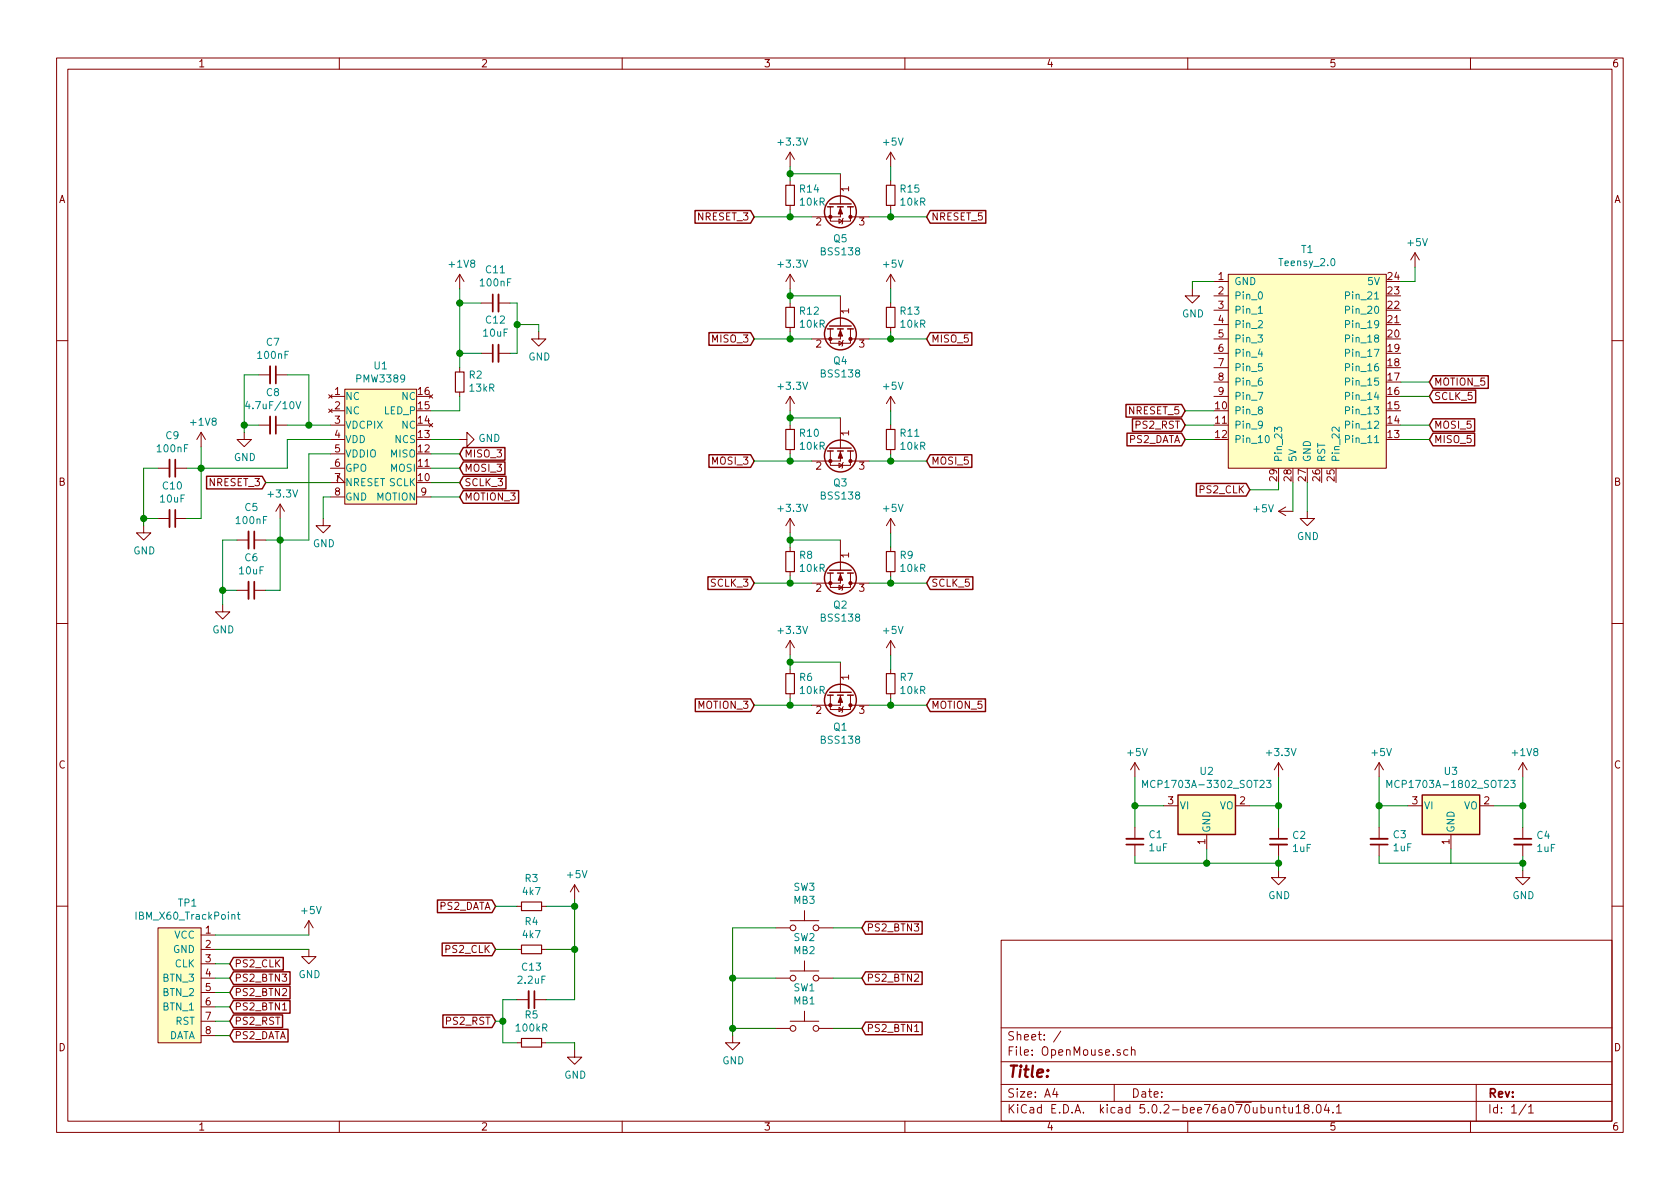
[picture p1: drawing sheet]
EESchema Schematic File Version 4
LIBS:OpenMouse-cache
EELAYER 26 0
EELAYER END
$Descr A4 11693 8268
encoding utf-8
Sheet 1 1
Title ""
Date ""
Rev ""
Comp ""
Comment1 ""
Comment2 ""
Comment3 ""
Comment4 ""
$EndDescr
$Comp
L OpenMouse:PMW3389 U1
U 1 1
P 2650 3100
F 0 "U1" H 2650 3665 50  0000 C CNN
F 1 "PMW3389" H 2650 3574 50  0000 C CNN
F 2 "OpenMouse:PMW3389" H 2650 3650 50  0001 C CNN
F 3 "" H 2650 3650 50  0001 C CNN
	1    2650 3100
	1    0    0    -1  
$EndComp
$Comp
L OpenMouse:Teensy_2.0 T1
U 1 1
P 9100 2600
F 0 "T1" H 9100 3475 50  0000 C CNN
F 1 "Teensy_2.0" H 9100 3384 50  0000 C CNN
F 2 "OpenMouse:Teensy_2.0" H 9100 3400 50  0001 C CNN
F 3 "" H 9100 3400 50  0001 C CNN
	1    9100 2600
	1    0    0    -1  
$EndComp
$Comp
L Regulator_Linear:MCP1703A-3302_SOT23 U2
U 1 1
P 8400 5600
F 0 "U2" H 8400 5842 50  0000 C CNN
F 1 "MCP1703A-3302_SOT23" H 8400 5751 50  0000 C CNN
F 2 "Package_TO_SOT_SMD:SOT-23" H 8400 5800 50  0001 C CNN
F 3 "http://ww1.microchip.com/downloads/en/DeviceDoc/20005122B.pdf" H 8400 5550 50  0001 C CNN
	1    8400 5600
	1    0    0    -1  
$EndComp
$Comp
L Regulator_Linear:MCP1703A-1802_SOT23 U3
U 1 1
P 10100 5600
F 0 "U3" H 10100 5842 50  0000 C CNN
F 1 "MCP1703A-1802_SOT23" H 10100 5751 50  0000 C CNN
F 2 "Package_TO_SOT_SMD:SOT-23" H 10100 5800 50  0001 C CNN
F 3 "http://ww1.microchip.com/downloads/en/DeviceDoc/20005122B.pdf" H 10100 5550 50  0001 C CNN
	1    10100 5600
	1    0    0    -1  
$EndComp
$Comp
L power:+5V #PWR0101
U 1 1
P 7900 5400
F 0 "#PWR0101" H 7900 5250 50  0001 C CNN
F 1 "+5V" H 7915 5573 50  0000 C CNN
F 2 "" H 7900 5400 50  0001 C CNN
F 3 "" H 7900 5400 50  0001 C CNN
	1    7900 5400
	1    0    0    -1  
$EndComp
$Comp
L power:+3.3V #PWR0102
U 1 1
P 8900 5400
F 0 "#PWR0102" H 8900 5250 50  0001 C CNN
F 1 "+3.3V" H 8915 5573 50  0000 C CNN
F 2 "" H 8900 5400 50  0001 C CNN
F 3 "" H 8900 5400 50  0001 C CNN
	1    8900 5400
	1    0    0    -1  
$EndComp
$Comp
L power:+1V8 #PWR0103
U 1 1
P 10600 5400
F 0 "#PWR0103" H 10600 5250 50  0001 C CNN
F 1 "+1V8" H 10615 5573 50  0000 C CNN
F 2 "" H 10600 5400 50  0001 C CNN
F 3 "" H 10600 5400 50  0001 C CNN
	1    10600 5400
	1    0    0    -1  
$EndComp
$Comp
L power:GND #PWR0104
U 1 1
P 8900 6050
F 0 "#PWR0104" H 8900 5800 50  0001 C CNN
F 1 "GND" H 8905 5877 50  0000 C CNN
F 2 "" H 8900 6050 50  0001 C CNN
F 3 "" H 8900 6050 50  0001 C CNN
	1    8900 6050
	1    0    0    -1  
$EndComp
$Comp
L Device:C_Small C1
U 1 1
P 7900 5850
F 0 "C1" H 7808 5804 50  0000 R CNN
F 1 "1uF" H 7808 5895 50  0000 R CNN
F 2 "Capacitor_SMD:C_0805_2012Metric_Pad1.15x1.40mm_HandSolder" H 7900 5850 50  0001 C CNN
F 3 "~" H 7900 5850 50  0001 C CNN
	1    7900 5850
	-1   0    0    1   
$EndComp
$Comp
L Device:C_Small C2
U 1 1
P 8900 5850
F 0 "C2" H 8992 5896 50  0000 L CNN
F 1 "1uF" H 8992 5805 50  0000 L CNN
F 2 "Capacitor_SMD:C_0805_2012Metric_Pad1.15x1.40mm_HandSolder" H 8900 5850 50  0001 C CNN
F 3 "~" H 8900 5850 50  0001 C CNN
	1    8900 5850
	1    0    0    -1  
$EndComp
$Comp
L Device:C_Small C4
U 1 1
P 10600 5850
F 0 "C4" H 10692 5896 50  0000 L CNN
F 1 "1uF" H 10692 5805 50  0000 L CNN
F 2 "Capacitor_SMD:C_0805_2012Metric_Pad1.15x1.40mm_HandSolder" H 10600 5850 50  0001 C CNN
F 3 "~" H 10600 5850 50  0001 C CNN
	1    10600 5850
	1    0    0    -1  
$EndComp
Wire Wire Line
	7900 5600 8100 5600
Connection ~ 7900 5600
Wire Wire Line
	7900 5600 7900 5750
Wire Wire Line
	9600 5400 9600 5600
Wire Wire Line
	9600 5600 9800 5600
Wire Wire Line
	8700 5600 8900 5600
Wire Wire Line
	8900 5600 8900 5400
Wire Wire Line
	8900 5600 8900 5750
Connection ~ 8900 5600
Wire Wire Line
	8400 5900 8400 6000
Wire Wire Line
	8400 6000 8900 6000
Wire Wire Line
	8900 6000 8900 5950
Wire Wire Line
	8900 6000 8900 6050
Connection ~ 8900 6000
Wire Wire Line
	10100 6000 10100 5900
Wire Wire Line
	10100 6000 10600 6000
Wire Wire Line
	10600 6000 10600 5950
Wire Wire Line
	10400 5600 10600 5600
Wire Wire Line
	10600 5600 10600 5750
Wire Wire Line
	10600 5600 10600 5400
Connection ~ 10600 5600
Wire Wire Line
	7900 5950 7900 6000
Wire Wire Line
	7900 6000 8400 6000
Connection ~ 8400 6000
$Comp
L power:GND #PWR0105
U 1 1
P 9100 3550
F 0 "#PWR0105" H 9100 3300 50  0001 C CNN
F 1 "GND" H 9105 3377 50  0000 C CNN
F 2 "" H 9100 3550 50  0001 C CNN
F 3 "" H 9100 3550 50  0001 C CNN
	1    9100 3550
	1    0    0    -1  
$EndComp
Wire Wire Line
	9100 3350 9100 3550
$Comp
L power:+5V #PWR0106
U 1 1
P 9000 3550
F 0 "#PWR0106" H 9000 3400 50  0001 C CNN
F 1 "+5V" V 9015 3678 50  0000 L CNN
F 2 "" H 9000 3550 50  0001 C CNN
F 3 "" H 9000 3550 50  0001 C CNN
	1    9000 3550
	0    -1   -1   0   
$EndComp
Wire Wire Line
	9000 3350 9000 3550
$Comp
L power:+3.3V #PWR0107
U 1 1
P 1950 3600
F 0 "#PWR0107" H 1950 3450 50  0001 C CNN
F 1 "+3.3V" H 1965 3773 50  0000 C CNN
F 2 "" H 1950 3600 50  0001 C CNN
F 3 "" H 1950 3600 50  0001 C CNN
	1    1950 3600
	1    0    0    -1  
$EndComp
$Comp
L power:+1V8 #PWR0108
U 1 1
P 1400 3100
F 0 "#PWR0108" H 1400 2950 50  0001 C CNN
F 1 "+1V8" H 1415 3273 50  0000 C CNN
F 2 "" H 1400 3100 50  0001 C CNN
F 3 "" H 1400 3100 50  0001 C CNN
	1    1400 3100
	1    0    0    -1  
$EndComp
$Comp
L Device:C_Small C6
U 1 1
P 1750 4100
F 0 "C6" V 1521 4100 50  0000 C CNN
F 1 "10uF" V 1612 4100 50  0000 C CNN
F 2 "Capacitor_SMD:C_0805_2012Metric_Pad1.15x1.40mm_HandSolder" H 1750 4100 50  0001 C CNN
F 3 "~" H 1750 4100 50  0001 C CNN
	1    1750 4100
	0    1    1    0   
$EndComp
$Comp
L Device:C_Small C5
U 1 1
P 1750 3750
F 0 "C5" V 1521 3750 50  0000 C CNN
F 1 "100nF" V 1612 3750 50  0000 C CNN
F 2 "Capacitor_SMD:C_0805_2012Metric_Pad1.15x1.40mm_HandSolder" H 1750 3750 50  0001 C CNN
F 3 "~" H 1750 3750 50  0001 C CNN
	1    1750 3750
	0    1    1    0   
$EndComp
$Comp
L Device:C_Small C8
U 1 1
P 1900 2950
F 0 "C8" V 1671 2950 50  0000 C CNN
F 1 "4.7uF/10V" V 1762 2950 50  0000 C CNN
F 2 "Capacitor_SMD:C_0805_2012Metric_Pad1.15x1.40mm_HandSolder" H 1900 2950 50  0001 C CNN
F 3 "~" H 1900 2950 50  0001 C CNN
	1    1900 2950
	0    1    1    0   
$EndComp
$Comp
L Device:C_Small C7
U 1 1
P 1900 2600
F 0 "C7" V 1671 2600 50  0000 C CNN
F 1 "100nF" V 1762 2600 50  0000 C CNN
F 2 "Capacitor_SMD:C_0805_2012Metric_Pad1.15x1.40mm_HandSolder" H 1900 2600 50  0001 C CNN
F 3 "~" H 1900 2600 50  0001 C CNN
	1    1900 2600
	0    1    1    0   
$EndComp
$Comp
L Device:C_Small C10
U 1 1
P 1200 3600
F 0 "C10" V 971 3600 50  0000 C CNN
F 1 "10uF" V 1062 3600 50  0000 C CNN
F 2 "Capacitor_SMD:C_0805_2012Metric_Pad1.15x1.40mm_HandSolder" H 1200 3600 50  0001 C CNN
F 3 "~" H 1200 3600 50  0001 C CNN
	1    1200 3600
	0    1    1    0   
$EndComp
$Comp
L Device:C_Small C9
U 1 1
P 1200 3250
F 0 "C9" V 971 3250 50  0000 C CNN
F 1 "100nF" V 1062 3250 50  0000 C CNN
F 2 "Capacitor_SMD:C_0805_2012Metric_Pad1.15x1.40mm_HandSolder" H 1200 3250 50  0001 C CNN
F 3 "~" H 1200 3250 50  0001 C CNN
	1    1200 3250
	0    1    1    0   
$EndComp
$Comp
L power:GND #PWR0109
U 1 1
P 1000 3650
F 0 "#PWR0109" H 1000 3400 50  0001 C CNN
F 1 "GND" H 1005 3477 50  0000 C CNN
F 2 "" H 1000 3650 50  0001 C CNN
F 3 "" H 1000 3650 50  0001 C CNN
	1    1000 3650
	1    0    0    -1  
$EndComp
$Comp
L Device:C_Small C12
U 1 1
P 3450 2450
F 0 "C12" V 3679 2450 50  0000 C CNN
F 1 "10uF" V 3588 2450 50  0000 C CNN
F 2 "Capacitor_SMD:C_0805_2012Metric_Pad1.15x1.40mm_HandSolder" H 3450 2450 50  0001 C CNN
F 3 "~" H 3450 2450 50  0001 C CNN
	1    3450 2450
	0    -1   -1   0   
$EndComp
$Comp
L Device:C_Small C11
U 1 1
P 3450 2100
F 0 "C11" V 3679 2100 50  0000 C CNN
F 1 "100nF" V 3588 2100 50  0000 C CNN
F 2 "Capacitor_SMD:C_0805_2012Metric_Pad1.15x1.40mm_HandSolder" H 3450 2100 50  0001 C CNN
F 3 "~" H 3450 2100 50  0001 C CNN
	1    3450 2100
	0    -1   -1   0   
$EndComp
$Comp
L power:GND #PWR0110
U 1 1
P 3750 2300
F 0 "#PWR0110" H 3750 2050 50  0001 C CNN
F 1 "GND" H 3755 2127 50  0000 C CNN
F 2 "" H 3750 2300 50  0001 C CNN
F 3 "" H 3750 2300 50  0001 C CNN
	1    3750 2300
	1    0    0    -1  
$EndComp
$Comp
L power:+1V8 #PWR0111
U 1 1
P 3200 2000
F 0 "#PWR0111" H 3200 1850 50  0001 C CNN
F 1 "+1V8" H 3215 2173 50  0000 C CNN
F 2 "" H 3200 2000 50  0001 C CNN
F 3 "" H 3200 2000 50  0001 C CNN
	1    3200 2000
	1    0    0    -1  
$EndComp
$Comp
L Device:R_Small R2
U 1 1
P 3200 2650
F 0 "R2" H 3141 2604 50  0000 R CNN
F 1 "13kR" H 3141 2695 50  0000 R CNN
F 2 "Resistor_SMD:R_0805_2012Metric_Pad1.15x1.40mm_HandSolder" H 3200 2650 50  0001 C CNN
F 3 "~" H 3200 2650 50  0001 C CNN
	1    3200 2650
	-1   0    0    1   
$EndComp
Wire Wire Line
	3000 2850 3200 2850
Wire Wire Line
	3200 2850 3200 2750
Wire Wire Line
	3200 2550 3200 2450
$Comp
L power:GND #PWR0112
U 1 1
P 1550 4200
F 0 "#PWR0112" H 1550 3950 50  0001 C CNN
F 1 "GND" H 1555 4027 50  0000 C CNN
F 2 "" H 1550 4200 50  0001 C CNN
F 3 "" H 1550 4200 50  0001 C CNN
	1    1550 4200
	1    0    0    -1  
$EndComp
Wire Wire Line
	1550 4200 1550 4100
Wire Wire Line
	1550 3750 1650 3750
Wire Wire Line
	1650 4100 1550 4100
Connection ~ 1550 4100
Wire Wire Line
	1550 4100 1550 3750
Wire Wire Line
	1000 3650 1000 3600
Wire Wire Line
	1000 3600 1100 3600
Wire Wire Line
	1000 3600 1000 3250
Wire Wire Line
	1000 3250 1100 3250
Connection ~ 1000 3600
Wire Wire Line
	1300 3250 1400 3250
Wire Wire Line
	1400 3250 1400 3100
Wire Wire Line
	1300 3600 1400 3600
Wire Wire Line
	1400 3600 1400 3250
Connection ~ 1400 3250
Wire Wire Line
	1850 3750 1950 3750
Wire Wire Line
	1950 3750 1950 3600
Wire Wire Line
	1950 3750 1950 4100
Wire Wire Line
	1950 4100 1850 4100
Connection ~ 1950 3750
$Comp
L power:GND #PWR0113
U 1 1
P 1700 3000
F 0 "#PWR0113" H 1700 2750 50  0001 C CNN
F 1 "GND" H 1705 2827 50  0000 C CNN
F 2 "" H 1700 3000 50  0001 C CNN
F 3 "" H 1700 3000 50  0001 C CNN
	1    1700 3000
	1    0    0    -1  
$EndComp
Wire Wire Line
	1700 3000 1700 2950
Wire Wire Line
	1700 2950 1800 2950
Wire Wire Line
	1700 2950 1700 2600
Wire Wire Line
	1700 2600 1800 2600
Connection ~ 1700 2950
Wire Wire Line
	2000 2600 2150 2600
Wire Wire Line
	2150 2600 2150 2950
Wire Wire Line
	2150 2950 2000 2950
Wire Wire Line
	2150 2950 2300 2950
Connection ~ 2150 2950
Wire Wire Line
	1400 3250 2000 3250
Wire Wire Line
	2000 3250 2000 3050
Wire Wire Line
	2000 3050 2300 3050
Wire Wire Line
	1950 3750 2150 3750
Wire Wire Line
	2150 3750 2150 3150
Wire Wire Line
	2150 3150 2300 3150
$Comp
L power:GND #PWR0114
U 1 1
P 2250 3600
F 0 "#PWR0114" H 2250 3350 50  0001 C CNN
F 1 "GND" H 2255 3427 50  0000 C CNN
F 2 "" H 2250 3600 50  0001 C CNN
F 3 "" H 2250 3600 50  0001 C CNN
	1    2250 3600
	1    0    0    -1  
$EndComp
Wire Wire Line
	2250 3600 2250 3450
Wire Wire Line
	2250 3450 2300 3450
Text GLabel 1850 3350 0    50   Input ~ 0
NRESET_3
Wire Wire Line
	2300 3350 1850 3350
Text GLabel 3200 3450 2    50   Input ~ 0
MOTION_3
Text GLabel 3200 3350 2    50   Input ~ 0
SCLK_3
Text GLabel 3200 3250 2    50   Input ~ 0
MOSI_3
Text GLabel 3200 3150 2    50   Input ~ 0
MISO_3
Wire Wire Line
	3200 3050 3000 3050
Wire Wire Line
	3000 3250 3200 3250
Wire Wire Line
	3200 3350 3000 3350
Wire Wire Line
	3000 3450 3200 3450
Wire Wire Line
	3350 2100 3200 2100
Connection ~ 3200 2100
Wire Wire Line
	3200 2100 3200 2000
Wire Wire Line
	3200 2450 3350 2450
Connection ~ 3200 2450
Wire Wire Line
	3200 2450 3200 2100
Wire Wire Line
	3600 2450 3550 2450
Wire Wire Line
	3550 2100 3600 2100
Wire Wire Line
	3600 2100 3600 2250
Wire Wire Line
	3600 2250 3750 2250
Wire Wire Line
	3750 2250 3750 2300
Wire Wire Line
	3600 2450 3600 2250
Connection ~ 3600 2250
$Comp
L OpenMouse:IBM_X60_TrackPoint TP1
U 1 1
P 1350 6850
F 0 "TP1" H 1306 7425 50  0000 C CNN
F 1 "IBM_X60_TrackPoint" H 1306 7334 50  0000 C CNN
F 2 "Connector_PinHeader_2.54mm:PinHeader_1x08_P2.54mm_Vertical" H 1350 7400 50  0001 C CNN
F 3 "" H 1350 7400 50  0001 C CNN
	1    1350 6850
	1    0    0    -1  
$EndComp
$Comp
L power:+5V #PWR0116
U 1 1
P 2150 6500
F 0 "#PWR0116" H 2150 6350 50  0001 C CNN
F 1 "+5V" H 2165 6673 50  0000 C CNN
F 2 "" H 2150 6500 50  0001 C CNN
F 3 "" H 2150 6500 50  0001 C CNN
	1    2150 6500
	1    0    0    -1  
$EndComp
$Comp
L power:GND #PWR0117
U 1 1
P 2150 6600
F 0 "#PWR0117" H 2150 6350 50  0001 C CNN
F 1 "GND" H 2155 6427 50  0000 C CNN
F 2 "" H 2150 6600 50  0001 C CNN
F 3 "" H 2150 6600 50  0001 C CNN
	1    2150 6600
	1    0    0    -1  
$EndComp
Text GLabel 1600 6700 2    50   Input ~ 0
PS2_CLK
Text GLabel 1600 6800 2    50   Input ~ 0
PS2_BTN3
Text GLabel 1600 6900 2    50   Input ~ 0
PS2_BTN2
Text GLabel 1600 7000 2    50   Input ~ 0
PS2_BTN1
Text GLabel 1600 7200 2    50   Input ~ 0
PS2_DATA
Text GLabel 1600 7100 2    50   Input ~ 0
PS2_RST
$Comp
L Device:R_Small R3
U 1 1
P 3700 6300
F 0 "R3" V 3504 6300 50  0000 C CNN
F 1 "4k7" V 3595 6300 50  0000 C CNN
F 2 "Resistor_SMD:R_0805_2012Metric_Pad1.15x1.40mm_HandSolder" H 3700 6300 50  0001 C CNN
F 3 "~" H 3700 6300 50  0001 C CNN
	1    3700 6300
	0    1    1    0   
$EndComp
Wire Wire Line
	1500 6500 2150 6500
Wire Wire Line
	1500 6600 2150 6600
Wire Wire Line
	1600 6700 1500 6700
Wire Wire Line
	1500 6800 1600 6800
Wire Wire Line
	1500 6900 1600 6900
Wire Wire Line
	1500 7000 1600 7000
Wire Wire Line
	1500 7100 1600 7100
Wire Wire Line
	1600 7200 1500 7200
Text GLabel 3450 6600 0    50   Input ~ 0
PS2_CLK
Text GLabel 6000 6450 2    50   Input ~ 0
PS2_BTN3
Text GLabel 6000 6800 2    50   Input ~ 0
PS2_BTN2
Text GLabel 6000 7150 2    50   Input ~ 0
PS2_BTN1
Text GLabel 3450 6300 0    50   Input ~ 0
PS2_DATA
Text GLabel 3450 7100 0    50   Input ~ 0
PS2_RST
$Comp
L power:+5V #PWR0118
U 1 1
P 4000 6250
F 0 "#PWR0118" H 4000 6100 50  0001 C CNN
F 1 "+5V" H 4015 6423 50  0000 C CNN
F 2 "" H 4000 6250 50  0001 C CNN
F 3 "" H 4000 6250 50  0001 C CNN
	1    4000 6250
	1    0    0    -1  
$EndComp
Wire Wire Line
	3450 6300 3600 6300
Wire Wire Line
	3800 6300 4000 6300
Wire Wire Line
	4000 6300 4000 6250
$Comp
L Device:R_Small R4
U 1 1
P 3700 6600
F 0 "R4" V 3504 6600 50  0000 C CNN
F 1 "4k7" V 3595 6600 50  0000 C CNN
F 2 "Resistor_SMD:R_0805_2012Metric_Pad1.15x1.40mm_HandSolder" H 3700 6600 50  0001 C CNN
F 3 "~" H 3700 6600 50  0001 C CNN
	1    3700 6600
	0    1    1    0   
$EndComp
Wire Wire Line
	3450 6600 3600 6600
Wire Wire Line
	3800 6600 4000 6600
Wire Wire Line
	4000 6600 4000 6300
Connection ~ 4000 6300
$Comp
L Device:C_Small C13
U 1 1
P 3700 6950
F 0 "C13" V 3471 6950 50  0000 C CNN
F 1 "2.2uF" V 3562 6950 50  0000 C CNN
F 2 "Capacitor_SMD:C_0805_2012Metric_Pad1.15x1.40mm_HandSolder" H 3700 6950 50  0001 C CNN
F 3 "~" H 3700 6950 50  0001 C CNN
	1    3700 6950
	0    1    1    0   
$EndComp
Wire Wire Line
	3800 6950 4000 6950
Wire Wire Line
	4000 6950 4000 6600
Connection ~ 4000 6600
$Comp
L power:GND #PWR0119
U 1 1
P 4000 7300
F 0 "#PWR0119" H 4000 7050 50  0001 C CNN
F 1 "GND" H 4005 7127 50  0000 C CNN
F 2 "" H 4000 7300 50  0001 C CNN
F 3 "" H 4000 7300 50  0001 C CNN
	1    4000 7300
	1    0    0    -1  
$EndComp
$Comp
L Device:R_Small R5
U 1 1
P 3700 7250
F 0 "R5" V 3504 7250 50  0000 C CNN
F 1 "100kR" V 3595 7250 50  0000 C CNN
F 2 "Resistor_SMD:R_0805_2012Metric_Pad1.15x1.40mm_HandSolder" H 3700 7250 50  0001 C CNN
F 3 "~" H 3700 7250 50  0001 C CNN
	1    3700 7250
	0    1    1    0   
$EndComp
Wire Wire Line
	3450 7100 3500 7100
Wire Wire Line
	3500 7100 3500 6950
Wire Wire Line
	3500 6950 3600 6950
Wire Wire Line
	3500 7100 3500 7250
Wire Wire Line
	3500 7250 3600 7250
Connection ~ 3500 7100
Wire Wire Line
	4000 7300 4000 7250
Wire Wire Line
	4000 7250 3800 7250
$Comp
L Switch:SW_Push SW1
U 1 1
P 5600 7150
F 0 "SW1" H 5600 7435 50  0000 C CNN
F 1 "MB1" H 5600 7344 50  0000 C CNN
F 2 "Connector_PinHeader_2.54mm:PinHeader_1x02_P2.54mm_Vertical" H 5600 7350 50  0001 C CNN
F 3 "" H 5600 7350 50  0001 C CNN
	1    5600 7150
	1    0    0    -1  
$EndComp
$Comp
L Switch:SW_Push SW2
U 1 1
P 5600 6800
F 0 "SW2" H 5600 7085 50  0000 C CNN
F 1 "MB2" H 5600 6994 50  0000 C CNN
F 2 "Connector_PinHeader_2.54mm:PinHeader_1x02_P2.54mm_Vertical" H 5600 7000 50  0001 C CNN
F 3 "" H 5600 7000 50  0001 C CNN
	1    5600 6800
	1    0    0    -1  
$EndComp
$Comp
L Switch:SW_Push SW3
U 1 1
P 5600 6450
F 0 "SW3" H 5600 6735 50  0000 C CNN
F 1 "MB3" H 5600 6644 50  0000 C CNN
F 2 "Connector_PinHeader_2.54mm:PinHeader_1x02_P2.54mm_Vertical" H 5600 6650 50  0001 C CNN
F 3 "" H 5600 6650 50  0001 C CNN
	1    5600 6450
	1    0    0    -1  
$EndComp
$Comp
L power:GND #PWR0120
U 1 1
P 5100 7200
F 0 "#PWR0120" H 5100 6950 50  0001 C CNN
F 1 "GND" H 5105 7027 50  0000 C CNN
F 2 "" H 5100 7200 50  0001 C CNN
F 3 "" H 5100 7200 50  0001 C CNN
	1    5100 7200
	1    0    0    -1  
$EndComp
Wire Wire Line
	5100 7200 5100 7150
Wire Wire Line
	5100 6450 5400 6450
Wire Wire Line
	5400 6800 5100 6800
Connection ~ 5100 6800
Wire Wire Line
	5100 6800 5100 6450
Wire Wire Line
	5400 7150 5100 7150
Connection ~ 5100 7150
Wire Wire Line
	5100 7150 5100 6800
Wire Wire Line
	5800 6450 6000 6450
Wire Wire Line
	6000 6800 5800 6800
Wire Wire Line
	5800 7150 6000 7150
Text GLabel 8250 3050 0    50   Input ~ 0
PS2_DATA
Text GLabel 8250 2950 0    50   Input ~ 0
PS2_RST
Text GLabel 8700 3400 0    50   Input ~ 0
PS2_CLK
Wire Wire Line
	8250 3050 8450 3050
Wire Wire Line
	8700 3400 8900 3400
Wire Wire Line
	8900 3400 8900 3350
Wire Wire Line
	8250 2950 8450 2950
$Comp
L power:GND #PWR0121
U 1 1
P 3200 3050
F 0 "#PWR0121" H 3200 2800 50  0001 C CNN
F 1 "GND" V 3205 2922 50  0000 R CNN
F 2 "" H 3200 3050 50  0001 C CNN
F 3 "" H 3200 3050 50  0001 C CNN
	1    3200 3050
	0    -1   -1   0   
$EndComp
Text GLabel 5250 4900 0    50   Input ~ 0
MOTION_3
Text GLabel 5250 4050 0    50   Input ~ 0
SCLK_3
Text GLabel 5250 3200 0    50   Input ~ 0
MOSI_3
Text GLabel 5250 2350 0    50   Input ~ 0
MISO_3
Text GLabel 5250 1500 0    50   Input ~ 0
NRESET_3
Text GLabel 6450 4900 2    50   Input ~ 0
MOTION_5
Text GLabel 6450 4050 2    50   Input ~ 0
SCLK_5
Text GLabel 6450 3200 2    50   Input ~ 0
MOSI_5
Text GLabel 6450 2350 2    50   Input ~ 0
MISO_5
Text GLabel 6450 1500 2    50   Input ~ 0
NRESET_5
Text GLabel 9950 2650 2    50   Input ~ 0
MOTION_5
Text GLabel 9950 2750 2    50   Input ~ 0
SCLK_5
Text GLabel 9950 2950 2    50   Input ~ 0
MOSI_5
Text GLabel 9950 3050 2    50   Input ~ 0
MISO_5
Text GLabel 8250 2850 0    50   Input ~ 0
NRESET_5
Wire Wire Line
	9950 2650 9750 2650
Wire Wire Line
	9750 2750 9950 2750
Wire Wire Line
	9750 2950 9950 2950
Wire Wire Line
	9950 3050 9750 3050
$Comp
L Transistor_FET:BSS138 Q1
U 1 1
P 5850 4800
F 0 "Q1" V 6100 4800 50  0000 C CNN
F 1 "BSS138" V 6191 4800 50  0000 C CNN
F 2 "Package_TO_SOT_SMD:SOT-23" H 6050 4725 50  0001 L CIN
F 3 "https://www.fairchildsemi.com/datasheets/BS/BSS138.pdf" H 5850 4800 50  0001 L CNN
	1    5850 4800
	0    1    1    0   
$EndComp
$Comp
L Device:R_Small R6
U 1 1
P 5500 4750
F 0 "R6" H 5559 4796 50  0000 L CNN
F 1 "10kR" H 5559 4705 50  0000 L CNN
F 2 "Resistor_SMD:R_0805_2012Metric_Pad1.15x1.40mm_HandSolder" H 5500 4750 50  0001 C CNN
F 3 "~" H 5500 4750 50  0001 C CNN
	1    5500 4750
	1    0    0    -1  
$EndComp
$Comp
L Device:R_Small R7
U 1 1
P 6200 4750
F 0 "R7" H 6259 4796 50  0000 L CNN
F 1 "10kR" H 6259 4705 50  0000 L CNN
F 2 "Resistor_SMD:R_0805_2012Metric_Pad1.15x1.40mm_HandSolder" H 6200 4750 50  0001 C CNN
F 3 "~" H 6200 4750 50  0001 C CNN
	1    6200 4750
	1    0    0    -1  
$EndComp
$Comp
L power:+5V #PWR0122
U 1 1
P 6200 4550
F 0 "#PWR0122" H 6200 4400 50  0001 C CNN
F 1 "+5V" H 6215 4723 50  0000 C CNN
F 2 "" H 6200 4550 50  0001 C CNN
F 3 "" H 6200 4550 50  0001 C CNN
	1    6200 4550
	1    0    0    -1  
$EndComp
$Comp
L power:+3.3V #PWR0123
U 1 1
P 5500 4550
F 0 "#PWR0123" H 5500 4400 50  0001 C CNN
F 1 "+3.3V" H 5515 4723 50  0000 C CNN
F 2 "" H 5500 4550 50  0001 C CNN
F 3 "" H 5500 4550 50  0001 C CNN
	1    5500 4550
	1    0    0    -1  
$EndComp
Wire Wire Line
	5500 4550 5500 4600
Wire Wire Line
	5500 4600 5850 4600
Connection ~ 5500 4600
Wire Wire Line
	5500 4600 5500 4650
Wire Wire Line
	6200 4650 6200 4550
Wire Wire Line
	6050 4900 6200 4900
Wire Wire Line
	6200 4900 6200 4850
Wire Wire Line
	5500 4850 5500 4900
Wire Wire Line
	5500 4900 5650 4900
Wire Wire Line
	6200 4900 6450 4900
Connection ~ 6200 4900
Wire Wire Line
	5500 4900 5250 4900
Connection ~ 5500 4900
$Comp
L Transistor_FET:BSS138 Q2
U 1 1
P 5850 3950
F 0 "Q2" V 6100 3950 50  0000 C CNN
F 1 "BSS138" V 6191 3950 50  0000 C CNN
F 2 "Package_TO_SOT_SMD:SOT-23" H 6050 3875 50  0001 L CIN
F 3 "https://www.fairchildsemi.com/datasheets/BS/BSS138.pdf" H 5850 3950 50  0001 L CNN
	1    5850 3950
	0    1    1    0   
$EndComp
$Comp
L Device:R_Small R8
U 1 1
P 5500 3900
F 0 "R8" H 5559 3946 50  0000 L CNN
F 1 "10kR" H 5559 3855 50  0000 L CNN
F 2 "Resistor_SMD:R_0805_2012Metric_Pad1.15x1.40mm_HandSolder" H 5500 3900 50  0001 C CNN
F 3 "~" H 5500 3900 50  0001 C CNN
	1    5500 3900
	1    0    0    -1  
$EndComp
$Comp
L Device:R_Small R9
U 1 1
P 6200 3900
F 0 "R9" H 6259 3946 50  0000 L CNN
F 1 "10kR" H 6259 3855 50  0000 L CNN
F 2 "Resistor_SMD:R_0805_2012Metric_Pad1.15x1.40mm_HandSolder" H 6200 3900 50  0001 C CNN
F 3 "~" H 6200 3900 50  0001 C CNN
	1    6200 3900
	1    0    0    -1  
$EndComp
$Comp
L power:+5V #PWR0124
U 1 1
P 6200 3700
F 0 "#PWR0124" H 6200 3550 50  0001 C CNN
F 1 "+5V" H 6215 3873 50  0000 C CNN
F 2 "" H 6200 3700 50  0001 C CNN
F 3 "" H 6200 3700 50  0001 C CNN
	1    6200 3700
	1    0    0    -1  
$EndComp
$Comp
L power:+3.3V #PWR0125
U 1 1
P 5500 3700
F 0 "#PWR0125" H 5500 3550 50  0001 C CNN
F 1 "+3.3V" H 5515 3873 50  0000 C CNN
F 2 "" H 5500 3700 50  0001 C CNN
F 3 "" H 5500 3700 50  0001 C CNN
	1    5500 3700
	1    0    0    -1  
$EndComp
Wire Wire Line
	5500 3700 5500 3750
Wire Wire Line
	5500 3750 5850 3750
Connection ~ 5500 3750
Wire Wire Line
	5500 3750 5500 3800
Wire Wire Line
	6200 3800 6200 3700
Wire Wire Line
	6050 4050 6200 4050
Wire Wire Line
	6200 4050 6200 4000
Wire Wire Line
	5500 4000 5500 4050
Wire Wire Line
	5500 4050 5650 4050
Wire Wire Line
	6200 4050 6450 4050
Connection ~ 6200 4050
Wire Wire Line
	5500 4050 5250 4050
Connection ~ 5500 4050
$Comp
L Transistor_FET:BSS138 Q3
U 1 1
P 5850 3100
F 0 "Q3" V 6100 3100 50  0000 C CNN
F 1 "BSS138" V 6191 3100 50  0000 C CNN
F 2 "Package_TO_SOT_SMD:SOT-23" H 6050 3025 50  0001 L CIN
F 3 "https://www.fairchildsemi.com/datasheets/BS/BSS138.pdf" H 5850 3100 50  0001 L CNN
	1    5850 3100
	0    1    1    0   
$EndComp
$Comp
L Device:R_Small R10
U 1 1
P 5500 3050
F 0 "R10" H 5559 3096 50  0000 L CNN
F 1 "10kR" H 5559 3005 50  0000 L CNN
F 2 "Resistor_SMD:R_0805_2012Metric_Pad1.15x1.40mm_HandSolder" H 5500 3050 50  0001 C CNN
F 3 "~" H 5500 3050 50  0001 C CNN
	1    5500 3050
	1    0    0    -1  
$EndComp
$Comp
L Device:R_Small R11
U 1 1
P 6200 3050
F 0 "R11" H 6259 3096 50  0000 L CNN
F 1 "10kR" H 6259 3005 50  0000 L CNN
F 2 "Resistor_SMD:R_0805_2012Metric_Pad1.15x1.40mm_HandSolder" H 6200 3050 50  0001 C CNN
F 3 "~" H 6200 3050 50  0001 C CNN
	1    6200 3050
	1    0    0    -1  
$EndComp
$Comp
L power:+5V #PWR0126
U 1 1
P 6200 2850
F 0 "#PWR0126" H 6200 2700 50  0001 C CNN
F 1 "+5V" H 6215 3023 50  0000 C CNN
F 2 "" H 6200 2850 50  0001 C CNN
F 3 "" H 6200 2850 50  0001 C CNN
	1    6200 2850
	1    0    0    -1  
$EndComp
$Comp
L power:+3.3V #PWR0127
U 1 1
P 5500 2850
F 0 "#PWR0127" H 5500 2700 50  0001 C CNN
F 1 "+3.3V" H 5515 3023 50  0000 C CNN
F 2 "" H 5500 2850 50  0001 C CNN
F 3 "" H 5500 2850 50  0001 C CNN
	1    5500 2850
	1    0    0    -1  
$EndComp
Wire Wire Line
	5500 2850 5500 2900
Wire Wire Line
	5500 2900 5850 2900
Connection ~ 5500 2900
Wire Wire Line
	5500 2900 5500 2950
Wire Wire Line
	6200 2950 6200 2850
Wire Wire Line
	6050 3200 6200 3200
Wire Wire Line
	6200 3200 6200 3150
Wire Wire Line
	5500 3150 5500 3200
Wire Wire Line
	5500 3200 5650 3200
Wire Wire Line
	6200 3200 6450 3200
Connection ~ 6200 3200
Wire Wire Line
	5500 3200 5250 3200
Connection ~ 5500 3200
$Comp
L Transistor_FET:BSS138 Q4
U 1 1
P 5850 2250
F 0 "Q4" V 6100 2250 50  0000 C CNN
F 1 "BSS138" V 6191 2250 50  0000 C CNN
F 2 "Package_TO_SOT_SMD:SOT-23" H 6050 2175 50  0001 L CIN
F 3 "https://www.fairchildsemi.com/datasheets/BS/BSS138.pdf" H 5850 2250 50  0001 L CNN
	1    5850 2250
	0    1    1    0   
$EndComp
$Comp
L Device:R_Small R12
U 1 1
P 5500 2200
F 0 "R12" H 5559 2246 50  0000 L CNN
F 1 "10kR" H 5559 2155 50  0000 L CNN
F 2 "Resistor_SMD:R_0805_2012Metric_Pad1.15x1.40mm_HandSolder" H 5500 2200 50  0001 C CNN
F 3 "~" H 5500 2200 50  0001 C CNN
	1    5500 2200
	1    0    0    -1  
$EndComp
$Comp
L Device:R_Small R13
U 1 1
P 6200 2200
F 0 "R13" H 6259 2246 50  0000 L CNN
F 1 "10kR" H 6259 2155 50  0000 L CNN
F 2 "Resistor_SMD:R_0805_2012Metric_Pad1.15x1.40mm_HandSolder" H 6200 2200 50  0001 C CNN
F 3 "~" H 6200 2200 50  0001 C CNN
	1    6200 2200
	1    0    0    -1  
$EndComp
$Comp
L power:+5V #PWR0128
U 1 1
P 6200 2000
F 0 "#PWR0128" H 6200 1850 50  0001 C CNN
F 1 "+5V" H 6215 2173 50  0000 C CNN
F 2 "" H 6200 2000 50  0001 C CNN
F 3 "" H 6200 2000 50  0001 C CNN
	1    6200 2000
	1    0    0    -1  
$EndComp
$Comp
L power:+3.3V #PWR0129
U 1 1
P 5500 2000
F 0 "#PWR0129" H 5500 1850 50  0001 C CNN
F 1 "+3.3V" H 5515 2173 50  0000 C CNN
F 2 "" H 5500 2000 50  0001 C CNN
F 3 "" H 5500 2000 50  0001 C CNN
	1    5500 2000
	1    0    0    -1  
$EndComp
Wire Wire Line
	5500 2000 5500 2050
Wire Wire Line
	5500 2050 5850 2050
Connection ~ 5500 2050
Wire Wire Line
	5500 2050 5500 2100
Wire Wire Line
	6200 2100 6200 2000
Wire Wire Line
	6050 2350 6200 2350
Wire Wire Line
	6200 2350 6200 2300
Wire Wire Line
	5500 2300 5500 2350
Wire Wire Line
	5500 2350 5650 2350
Wire Wire Line
	6200 2350 6450 2350
Connection ~ 6200 2350
Wire Wire Line
	5500 2350 5250 2350
Connection ~ 5500 2350
$Comp
L Transistor_FET:BSS138 Q5
U 1 1
P 5850 1400
F 0 "Q5" V 6100 1400 50  0000 C CNN
F 1 "BSS138" V 6191 1400 50  0000 C CNN
F 2 "Package_TO_SOT_SMD:SOT-23" H 6050 1325 50  0001 L CIN
F 3 "https://www.fairchildsemi.com/datasheets/BS/BSS138.pdf" H 5850 1400 50  0001 L CNN
	1    5850 1400
	0    1    1    0   
$EndComp
$Comp
L Device:R_Small R14
U 1 1
P 5500 1350
F 0 "R14" H 5559 1396 50  0000 L CNN
F 1 "10kR" H 5559 1305 50  0000 L CNN
F 2 "Resistor_SMD:R_0805_2012Metric_Pad1.15x1.40mm_HandSolder" H 5500 1350 50  0001 C CNN
F 3 "~" H 5500 1350 50  0001 C CNN
	1    5500 1350
	1    0    0    -1  
$EndComp
$Comp
L Device:R_Small R15
U 1 1
P 6200 1350
F 0 "R15" H 6259 1396 50  0000 L CNN
F 1 "10kR" H 6259 1305 50  0000 L CNN
F 2 "Resistor_SMD:R_0805_2012Metric_Pad1.15x1.40mm_HandSolder" H 6200 1350 50  0001 C CNN
F 3 "~" H 6200 1350 50  0001 C CNN
	1    6200 1350
	1    0    0    -1  
$EndComp
$Comp
L power:+5V #PWR0130
U 1 1
P 6200 1150
F 0 "#PWR0130" H 6200 1000 50  0001 C CNN
F 1 "+5V" H 6215 1323 50  0000 C CNN
F 2 "" H 6200 1150 50  0001 C CNN
F 3 "" H 6200 1150 50  0001 C CNN
	1    6200 1150
	1    0    0    -1  
$EndComp
$Comp
L power:+3.3V #PWR0131
U 1 1
P 5500 1150
F 0 "#PWR0131" H 5500 1000 50  0001 C CNN
F 1 "+3.3V" H 5515 1323 50  0000 C CNN
F 2 "" H 5500 1150 50  0001 C CNN
F 3 "" H 5500 1150 50  0001 C CNN
	1    5500 1150
	1    0    0    -1  
$EndComp
Wire Wire Line
	5500 1150 5500 1200
Wire Wire Line
	5500 1200 5850 1200
Connection ~ 5500 1200
Wire Wire Line
	5500 1200 5500 1250
Wire Wire Line
	6200 1250 6200 1150
Wire Wire Line
	6050 1500 6200 1500
Wire Wire Line
	6200 1500 6200 1450
Wire Wire Line
	5500 1450 5500 1500
Wire Wire Line
	5500 1500 5650 1500
Wire Wire Line
	6200 1500 6450 1500
Connection ~ 6200 1500
Wire Wire Line
	5500 1500 5250 1500
Connection ~ 5500 1500
$Comp
L power:GND #PWR0132
U 1 1
P 8300 2000
F 0 "#PWR0132" H 8300 1750 50  0001 C CNN
F 1 "GND" H 8305 1827 50  0000 C CNN
F 2 "" H 8300 2000 50  0001 C CNN
F 3 "" H 8300 2000 50  0001 C CNN
	1    8300 2000
	1    0    0    -1  
$EndComp
$Comp
L power:+5V #PWR0133
U 1 1
P 9850 1850
F 0 "#PWR0133" H 9850 1700 50  0001 C CNN
F 1 "+5V" H 9865 2023 50  0000 C CNN
F 2 "" H 9850 1850 50  0001 C CNN
F 3 "" H 9850 1850 50  0001 C CNN
	1    9850 1850
	1    0    0    -1  
$EndComp
Wire Wire Line
	9850 1850 9850 1950
Wire Wire Line
	9850 1950 9750 1950
Wire Wire Line
	8300 2000 8300 1950
Wire Wire Line
	8300 1950 8450 1950
$Comp
L power:GND #PWR0134
U 1 1
P 10600 6050
F 0 "#PWR0134" H 10600 5800 50  0001 C CNN
F 1 "GND" H 10605 5877 50  0000 C CNN
F 2 "" H 10600 6050 50  0001 C CNN
F 3 "" H 10600 6050 50  0001 C CNN
	1    10600 6050
	1    0    0    -1  
$EndComp
Wire Wire Line
	10600 6000 10600 6050
$Comp
L Device:C_Small C3
U 1 1
P 9600 5850
F 0 "C3" H 9508 5804 50  0000 R CNN
F 1 "1uF" H 9508 5895 50  0000 R CNN
F 2 "Capacitor_SMD:C_0805_2012Metric_Pad1.15x1.40mm_HandSolder" H 9600 5850 50  0001 C CNN
F 3 "~" H 9600 5850 50  0001 C CNN
	1    9600 5850
	-1   0    0    1   
$EndComp
Wire Wire Line
	9600 5950 9600 6000
Wire Wire Line
	9600 6000 10100 6000
Wire Wire Line
	9600 5600 9600 5750
Connection ~ 9600 5600
Wire Wire Line
	7900 5400 7900 5600
$Comp
L power:+5V #PWR0135
U 1 1
P 9600 5400
F 0 "#PWR0135" H 9600 5250 50  0001 C CNN
F 1 "+5V" H 9615 5573 50  0000 C CNN
F 2 "" H 9600 5400 50  0001 C CNN
F 3 "" H 9600 5400 50  0001 C CNN
	1    9600 5400
	1    0    0    -1  
$EndComp
Connection ~ 10600 6000
Wire Wire Line
	8250 2850 8450 2850
Wire Wire Line
	3000 3150 3200 3150
$EndSCHEMATC
